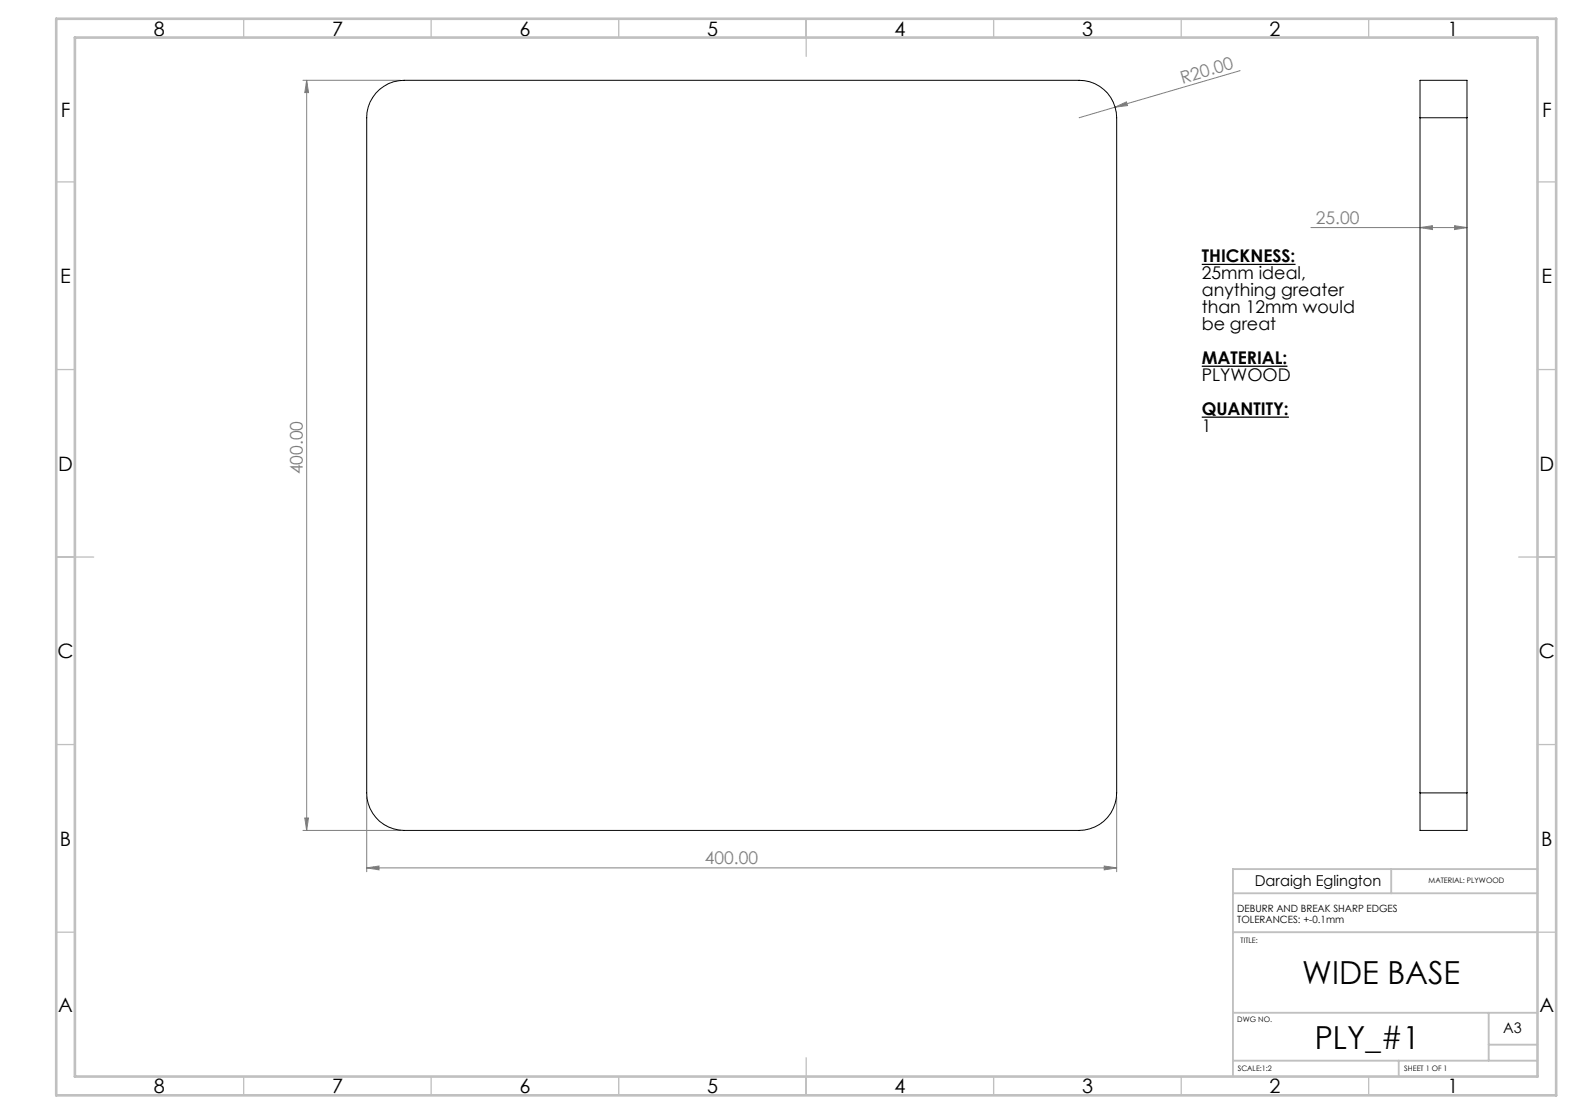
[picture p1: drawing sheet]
<svg xmlns="http://www.w3.org/2000/svg" width="420mm" height="297mm" viewBox="0 0 420 297" stroke-linecap="round" stroke-linejoin="round" font-family="sans-serif">
<path d="M320.5 70.5h25M320.5 97.6h22.8M320.5 111.2h23.2" fill="none" stroke="#000" stroke-width=".33"/>
<g fill="none" stroke="#808080" stroke-width=".27">
<path d="M330.7 18.8l-42.9 12.6M80.8 21.4h26M81.8 21.4l.5 3.3h-1zM81.8 21.4v200M297.4 28.6l3-1.4 .3 .9zM349.6 60.7h41.6M378.7 60.7l3.3-.5v1zM387.9 60.2l3.3 .5-3.3 .5zM81.3 218.1h1l-.5 3.3zM97.8 212.4v20M297.8 212.4v20M80.8 221.4h26"/>
<path d="M97.8 231.4l3.3-.5v1zM97.8 231.4h200M294.5 230.9l3.3 .5-3.3 .5z"/>
</g>
<g fill="none" stroke="#c0c0c0" stroke-width=".35">
<path d="M65 5v5M115 5v5M165 5v5M215 5v10M265 5v5M315 5v5M365 5v5M15 48.5h5M410 48.5h5M15 98.5h5M410 98.5h5M15 148.5h10"/>
<path d="M405 148.5h10M15 198.5h5M410 198.5h5M15 248.5h5M410 248.5h5M65 287v5M115 287v5M165 287v5M215 282v10M265 287v5M315 287v5M365 287v5"/>
</g>
<path d="M328.8 238.2h81.2M371 231.8v6.4M410 231.7h-81.2v55.3M328.8 248.5h81.2M328.8 270h81.2M397 270v12.8M397 278.5h13M328.8 282.8h81.2M373 282.8v4.2" fill="none" stroke="#c0c0c0" stroke-width=".5"/>
<path d="M15 5h400v287h-400zM20 10h390v277h-390z" fill="none" stroke="#c0c0c0" stroke-width=".7"/>
<g fill="#808080">
<path d="M297.4 28.6l3-1.4 .3 .9z"/>
<path d="M387.9 60.2l3.3 .5-3.3 .5zM378.7 60.7l3.3-.5v1z"/>
<path d="M97.8 231.4l3.3-.5v1zM294.5 230.9l3.3 .5-3.3 .5z"/>
<path d="M81.3 218.1h1l-.5 3.3zM81.8 21.4l.5 3.3h-1z"/>
</g>
<path d="M101.2 23.8a9.8 9.8 0 0 1 6.6-2.4h180a10 10 0 0 1 10 10v180a10 10 0 0 1-10 10h-180a9.9 9.9 0 0 1-10-10v-180a9.8 9.8 0 0 1 3.4-7.6zM378.7 31.4v-10h12.5v10M378.7 31.4h12.5M378.7 31.4v180M391.2 31.4v180M378.7 211.4v10h12.5v-10M378.7 211.4h12.5" fill="none" stroke="#000" stroke-width=".27"/>
<g font-size="8.5">
<text x="347.3" y="262.3">WIDE BASE</text>
<text x="350.6" y="279.7">PLY_#1</text>
</g>
<g font-size="5.3">
<text x="41" y="9.5">8</text>
<text x="88.5" y="9.5">7</text>
<text x="138.5" y="9.5">6</text>
<text x="188.5" y="9.5">5</text>
<text x="238.5" y="9.5">4</text>
<text x="288.5" y="9.5">3</text>
<text x="338.5" y="9.5">2</text>
<text x="386" y="9.5">1</text>
<text x="16.2" y="31.3">F</text>
<text x="411.2" y="31.3">F</text>
<text x="16.1" y="75.5">E</text>
<text x="411.1" y="75.5">E</text>
<text x="15.5" y="125.5">D</text>
<text x="410.5" y="125.5">D</text>
<text x="15.4" y="175.5">C</text>
<text x="410.4" y="175.5">C</text>
<text x="16" y="225.5">B</text>
<text x="411" y="225.5">B</text>
<text x="15.5" y="269.8">A</text>
<text x="410.5" y="269.8">A</text>
<text x="41" y="291.5">8</text>
<text x="88.5" y="291.5">7</text>
<text x="138.5" y="291.5">6</text>
<text x="188.5" y="291.5">5</text>
<text x="238.5" y="291.5">4</text>
<text x="288.5" y="291.5">3</text>
<text x="338.5" y="291.5">2</text>
<text x="386" y="291.5">1</text>
</g>
<g font-size="4.7" fill="#808080">
<text x="315.3" y="22.3" transform="rotate(-16 315.3 22.3)">R20.00</text>
<text x="350.9" y="59.7">25.00</text>
<text x="80.8" y="126.4" transform="rotate(-90 80.8 126.4)">400.00</text>
<text x="187.9" y="230.4">400.00</text>
</g>
<g font-size="4.7">
<text x="320.5" y="70">THICKNESS:</text>
<text x="320.5" y="74.5">25mm ideal,</text>
<text x="320.5" y="79">anything greater</text>
<text x="320.5" y="83.6">than 12mm would</text>
<text x="320.5" y="88.1">be great</text>
<text x="320.5" y="97.1">MATERIAL:</text>
<text x="320.5" y="101.7">PLYWOOD</text>
<text x="320.5" y="110.7">QUANTITY:</text>
<text x="320.5" y="115.2">1</text>
</g>
<text font-size="4" x="334.6" y="236.1">Daraigh Eglington</text>
<text font-size="3.9" x="400.9" y="275.5">A3</text>
<g font-size="2.7">
<text x="330" y="243.1">DEBURR AND BREAK SHARP EDGES</text>
<text x="330" y="246.1">TOLERANCES: +-0.1mm</text>
</g>
<g font-size="2">
<text x="381" y="235.4">MATERIAL: PLYWOOD</text>
<text x="330.8" y="251.5">TITLE:</text>
<text x="330" y="272.5">DWG NO.</text>
<text x="330.1" y="285.6">SCALE:1:2</text>
<text x="374.5" y="285.6">SHEET 1 OF 1</text>
</g>
</svg>
